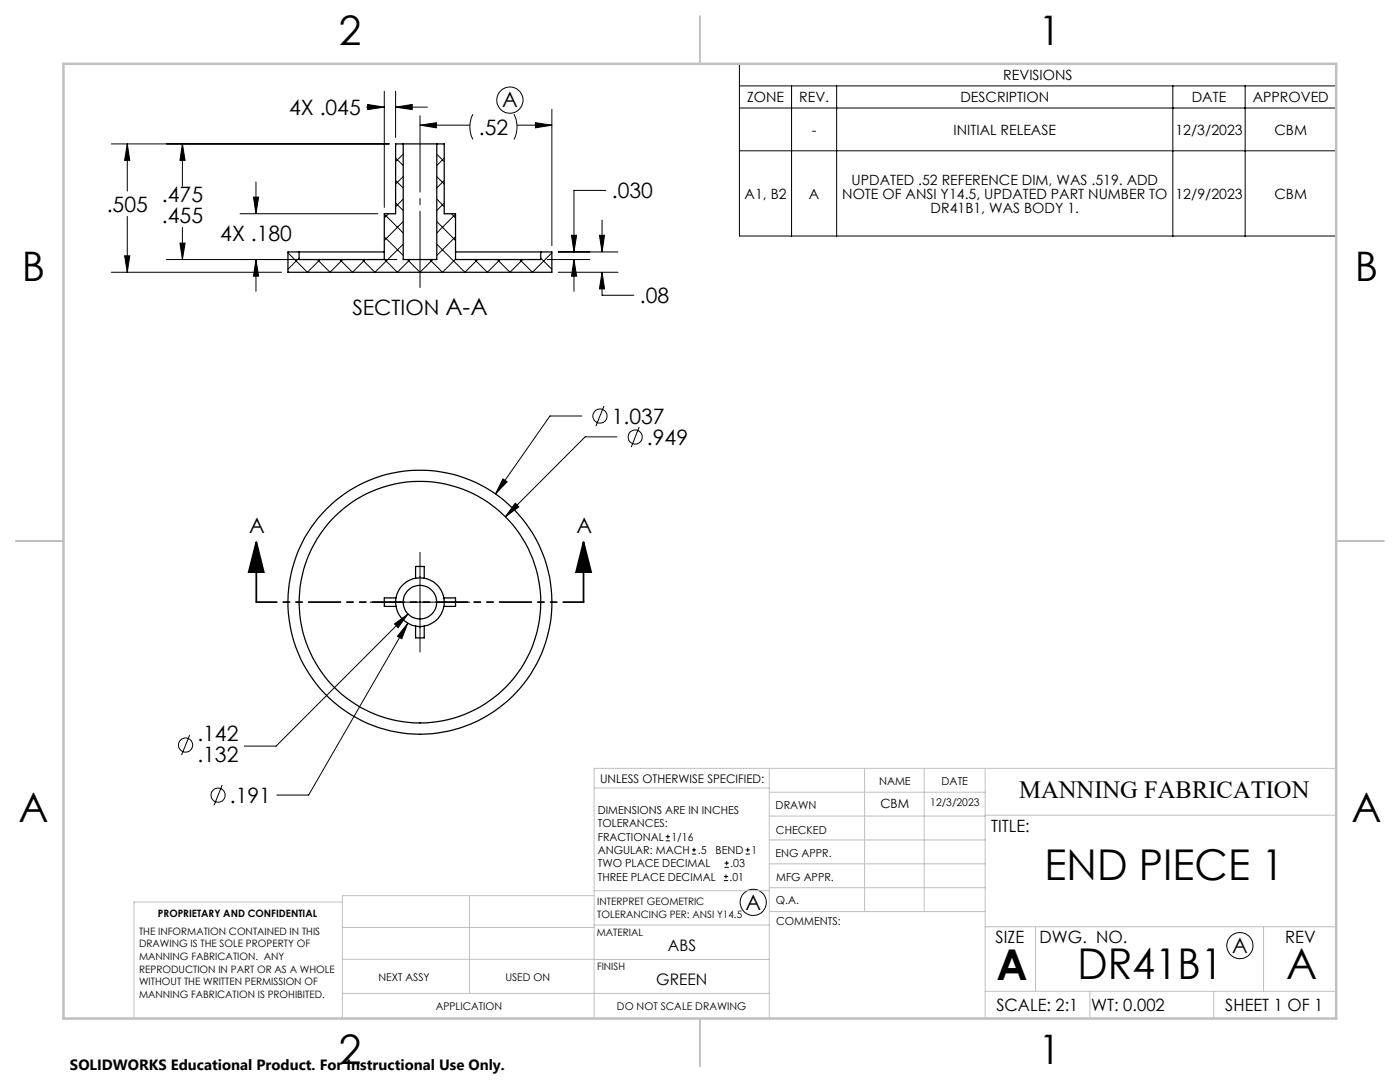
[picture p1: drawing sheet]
<svg xmlns="http://www.w3.org/2000/svg" width="279mm" height="216mm" viewBox="0 0 279 216" stroke-linecap="round" stroke-linejoin="round" font-family="sans-serif">
<g fill="none" stroke="#000" stroke-width=".25">
<path d="M80.5 28.7h6.7M80.5 28.7h-1.5v14h-2.3v9.1h-17v-1.5M80.5 28.7v23.1h6.7v-23.1M87.2 28.7h1.5v14h2.2v9.1h17v-1.5M59.7 50.3h17M59.7 50.3h-2.2v4h52.6v-4h-2.2M90.9 50.3h17M79 119.3h-2.3v1.7h2.3M82.9 115.4v-2.4h1.8v2.4M88.6 119.3h2.3v1.7h-2.3M82.9 124.9v2.4h1.8v-2.4"/>
<circle cx="83.8" cy="120.2" r="4.9"/>
<circle cx="83.8" cy="120.1" r="24.1"/>
<circle cx="83.8" cy="120.2" r="26.3"/>
<circle cx="83.8" cy="120.2" r="3.3"/>
</g>
<g fill="none" stroke="#000" stroke-width=".2">
<path d="M76.7 18.2v23.2M79 18.2v9.2M147.6 12.7h119.1v34.4h-119.1zM147.6 17.1h119.1M158 17.1v30M167 17.1v30M234.1 17.1v30M248.5 17.1v30M22.2 28.7h55.5M25.4 28.7l.5 3.3h-1zM25.4 28.7v9.4M36.4 28.7l.5 3.3h-1z"/>
<path d="M36.4 28.7v8.4M50.6 39.3h1l-.5 3.4zM51.1 36.3v6.4M73.2 21.4h3.5M73.4 20.8l3.3 .6-3.3 .5zM79 21.4l3.3-.6v1.1zM79 36l1.5 1.5M79 31.5l1.5 1.5M79 21.4h6.3M80.5 30.8l-1.5 1.4M80.5 35.2l-1.5 1.5M80.5 39.7l-1.5 1.5"/>
<path d="M83.8 25l3.3-.5v1zM83.8 25h10M87.2 39.7l1.5 1.5M87.2 35.2l1.5 1.5M87.2 30.8l1.5 1.4M88.7 31.5l-1.5 1.5M88.7 36l-1.5 1.5M94.4 22.8a5.6 5.6 0 0 0 0 5M102.6 22.8a5.6 5.6 0 0 1 0 5M103.2 25h6.9M106.9 24.5l3.2 .5-3.2 .5zM110.1 21.8v27.2"/>
<path d="M120.9 38h-6.4v12.3M147.6 21.6h119.1M147.6 30.1h119.1M22.2 54.3h34M24.9 51h1l-.5 3.3zM25.4 43.2v11.1M33.2 51.8h46M35.9 48.5h1l-.5 3.3zM36.4 45.4v6.4M47.9 42.7h27.5M51.1 51.8l.5 3.3h-1zM51.1 51.8v6.3"/>
<path d="M57.5 50.4l3.8 3.9 2.6-2.5M59.7 51.5l-2.2 2.2M63.3 51.8l2.6 2.5 2.5-2.5M67.8 51.8l2.5 2.5 2.6-2.5M76.7 51.7l2.6 2.6 2.5-2.5M76.7 47.2l3.8 3.8M76.7 42.7l3.8 3.8M77.5 42.7l-.8 .8M79 40.5l1.5 1.5M80.5 44.2l-3.8 3.8M80.5 48.7l-5.7 5.6-2.5-2.5M81.3 51.8l2.5 2.5 2.6-2.5"/>
<path d="M87.2 48.7l5.6 5.6 2.5-2.5M87.2 44.2l3.7 3.8M88.7 40.5l-1.5 1.5M90.1 42.7l.8 .8M90.9 42.7l-3.7 3.8M90.9 47.2l-3.7 3.8M90.9 51.7l-2.6 2.6-2.5-2.5M94.7 51.8l2.6 2.5 2.5-2.5M99.2 51.8l2.6 2.5 2.5-2.5M107.9 51.5l2.2 2.2M109.2 51.8h8.5M110.1 50.4l-3.8 3.9-2.6-2.5"/>
<path d="M111.4 50.3h11.9M111.4 54.3h11.9M114.1 47h1l-.6 3.3zM114.5 51.8l.6 3.3h-1zM114.5 51.8v6.3M119.6 47h1l-.4 3.3zM120.2 54.3l.4 3.3h-1zM120.2 54.3v4.6h6.3M120.2 43.9v6.4M100.4 95.6l.8 .5-2.3 2.5zM116.1 83h-6.4l-10.8 15.6M120.5 81l-1.6 4"/>
<path d="M123.1 87.2h-6.3l-15.9 15.9M127.6 85.2l-1.6 4M83.8 110.2v19.9M102.8 100.4l.7 .7-2.6 2zM73.9 120.2h19.8M78.7 124.5l2.7-2-2 2.7zM81.4 124.4l-1.2 3.1-.9-.5zM81.4 124.4l-19.8 34.2h-6.4M81.4 122.5l-26.3 26.4h-6.3M37.9 146.6l-1.7 4.1M44.3 156.6l-1.6 4.1M132.9 167.8h.8"/>
<path d="M132.9 166.9h.8M133.3 166.5v.9M138.1 170.4h.8M138.1 169.6h.8M138.5 169.2v.8M144.5 175.7h.8M144.5 174.9h.8M144.6 173.1h.9M144.6 172.2h.9M144.9 174.5v.8M145 171.8v.8M148.8 170.4h.8"/>
<path d="M148.8 169.6h.8M149.2 169.2v.8"/>
<circle cx="101.8" cy="20" r="2.61"/>
<circle cx="119.7" cy="83" r="1.41"/>
<circle cx="126.8" cy="87.2" r="1.4"/>
<circle cx="37" cy="148.7" r="1.41"/>
<circle cx="43.5" cy="158.7" r="1.42"/>
<circle cx="150.3" cy="180" r="2.61"/>
<circle cx="247.5" cy="188.7" r="2.6"/>
</g>
<path d="M51.2 108.2l1.4 6h-3zM51.2 108.2v12M116.5 108.2l1.5 6h-3zM116.5 108.2v12" fill="none" stroke="#000" stroke-width=".35"/>
<path d="M83.8 58.1v-35.8" fill="none" stroke="#000" stroke-width=".2" stroke-dasharray="15.2 1.3 1.3 1.3" stroke-dashoffset="-.7"/>
<path d="M116.5 120.1h-65.3" fill="none" stroke="#000" stroke-width=".35" stroke-dasharray="6.3 1.3 1.3 1.3 1.3 1.3" stroke-dashoffset="2.3"/>
<g fill="none" stroke="#c0c0c0" stroke-width=".2">
<path d="M118.6 157.2h34.9M153.5 153.3v49.9M153.5 158.1h43.1M172.5 153.3v28.6M184.4 153.3v28.6M196.6 153.3v49.9M266.7 153.3h-148.1v49.9M68.3 180h-41.6v23.2M93.7 178.7v19.5M118.6 178.7h-50.3v24.5M118.6 177.7h35M153.5 167.6h43.1"/>
<path d="M153.5 162.8h43.1M153.5 172.4h43.1M153.5 177.1h43.1M196.6 162.7h70.1M68.3 198.2h85.2M68.3 191.4l85.2 .1M68.3 185.1h50.3M118.6 184.6h35M153.6 181.9h43M196.6 197.8h70.1M196.6 184.9h70.1M206.7 184.9v12.9"/>
<path d="M217.5 197.8v5.4M242.2 197.8v5.4M252.2 184.9v12.9"/>
</g>
<path d="M139.7 3.2v9.5M3.1 107.9h9.6M266.7 107.9h9.5M139.7 203.2v9.6" fill="none" stroke="#c0c0c0" stroke-width=".25"/>
<path d="M12.7 12.7h254v190.5h-254z" fill="none" stroke="#c0c0c0" stroke-width=".5"/>
<g fill="#000">
<path d="M102.8 100.4l-1.9 2.7 2.6-2zM100.4 95.6l-1.5 3 2.3-2.5zM78.7 124.5l.7 .7 2-2.7zM81.4 124.4l-2.1 2.6 .9 .5zM119.6 47h1l-.4 3.3zM120.2 54.3l.4 3.3h-1zM114.1 47h1l-.6 3.3zM114.5 51.8l.6 3.3h-1zM73.4 20.8l3.3 .6-3.3 .5zM79 21.4l3.3-.6v1.1zM50.6 39.3h1l-.5 3.4zM51.1 51.8l.5 3.3h-1zM25.4 28.7l.5 3.3h-1zM24.9 51h1l-.5 3.3zM36.4 28.7l.5 3.3h-1zM35.9 48.5h1l-.5 3.3zM83.8 25l3.3-.5v1zM106.9 24.5l3.2 .5-3.2 .5z"/>
<path d="M116.5 108.2l1.5 6h-3zM51.2 108.2l1.4 6h-3z"/>
</g>
<g font-size="8.5">
<text x="208.5" y="175.6">END PIECE 1</text>
<text x="198.9" y="195.5">A</text>
<text x="215.1" y="195.4">DR41B1</text>
<text x="256.7" y="195.4">A</text>
</g>
<g font-size="8.1">
<text x="67.6" y="8.9">2</text>
<text x="207.3" y="8.9">1</text>
<text x="4.4" y="56.2">B</text>
<text x="270.4" y="56.2">B</text>
<text x="3.7" y="164.1">A</text>
<text x="269.7" y="164.1">A</text>
<text x="67.6" y="212.4">2</text>
<text x="207.3" y="212.4">1</text>
</g>
<text font-size="4.9" x="203.4" y="159.3">MANNING FABRICATION</text>
<g font-size="4.2">
<text x="57.7" y="22.9">4X .045</text>
<text x="100.2" y="21.4">A</text>
<text x="95.6" y="26.9">.52</text>
<text x="32.3" y="40.3">.475</text>
<text x="122.1" y="39.6">.030</text>
<text x="21.3" y="42.3">.505</text>
<text x="32.3" y="44.4">.455</text>
<text x="44" y="48">4X .180</text>
<text x="70.3" y="62.8">SECTION A-A</text>
<text x="127.7" y="60.5">.08</text>
<text x="122.1" y="84.6">1.037</text>
<text x="129.1" y="88.7">.949</text>
<text x="49.7" y="106.3">A</text>
<text x="115" y="106.3">A</text>
<text x="39.4" y="147.9">.142</text>
<text x="39.4" y="152">.132</text>
<text x="45.9" y="160.2">.191</text>
<text x="148.8" y="181.6">A</text>
<text x="245.9" y="190.2">A</text>
</g>
<g font-size="3.4">
<text x="197.8" y="166">TITLE:</text>
<text x="198.7" y="188.1">SIZE</text>
<text x="207.5" y="188.1">DWG. NO.</text>
<text x="256.5" y="188.2">REV</text>
<text x="198.8" y="201.7">SCALE: 2:1</text>
<text x="217.7" y="201.8">WT: 0.002</text>
<text x="244.5" y="201.7">SHEET 1 OF 1</text>
</g>
<g font-size="3.2">
<text x="133.3" y="189.8">ABS</text>
<text x="131" y="196.6">GREEN</text>
</g>
<text font-size="3" x="14" y="213.5">SOLIDWORKS Educational Product. For Instructional Use Only.</text>
<g font-size="2.8">
<text x="200.2" y="16">REVISIONS</text>
<text x="149.1" y="20.4">ZONE</text>
<text x="159.5" y="20.4">REV.</text>
<text x="191.7" y="20.4">DESCRIPTION</text>
<text x="237.8" y="20.4">DATE</text>
<text x="250" y="20.4">APPROVED</text>
<text x="162" y="26.9">-</text>
<text x="190.3" y="26.9">INITIAL RELEASE</text>
<text x="234.6" y="26.9">12/3/2023</text>
<text x="254.3" y="26.9">CBM</text>
<text x="148.6" y="39.6">A1, B2</text>
<text x="161.4" y="39.6">A</text>
<text x="168.1" y="39.6">NOTE OF ANSI Y14.5, UPDATED PART NUMBER TO</text>
<text x="169.9" y="36.8">UPDATED .52 REFERENCE DIM, WAS .519. ADD</text>
<text x="234.6" y="39.6">12/9/2023</text>
<text x="254.4" y="39.6">CBM</text>
<text x="185.7" y="42.5">DR41B1, WAS BODY 1.</text>
</g>
<text font-size="2.5" x="175.7" y="161.3">CBM</text>
<text font-size="2.4" x="119.8" y="156.2">UNLESS OTHERWISE SPECIFIED:</text>
<g font-size="2.2">
<text x="154.8" y="161.4">DRAWN</text>
<text x="175.4" y="156.6">NAME</text>
<text x="187.9" y="156.7">DATE</text>
<text x="119.3" y="162.4">DIMENSIONS ARE IN INCHES</text>
<text x="119.3" y="165.1">TOLERANCES:</text>
<text x="119.3" y="167.8">FRACTIONAL</text>
<text x="134" y="167.8">1/16</text>
<text x="154.9" y="166.3">CHECKED</text>
<text x="119.3" y="173.1">TWO PLACE DECIMAL</text>
<text x="119.3" y="170.4">ANGULAR: MACH</text>
<text x="139.2" y="170.4">.5</text>
<text x="142.8" y="170.4">BEND</text>
<text x="145.8" y="173.1">.03</text>
<text x="150" y="170.4">1</text>
<text x="154.8" y="171">ENG APPR.</text>
<text x="119.3" y="175.7">THREE PLACE DECIMAL</text>
<text x="145.6" y="175.7">.01</text>
<text x="154.9" y="175.7">MFG APPR.</text>
<text x="154.9" y="180.4">Q.A.</text>
<text x="154.9" y="184.6">COMMENTS:</text>
</g>
<g font-size="2.1">
<text x="185.7" y="160.7">12/3/2023</text>
<text x="75.5" y="195.7">NEXT ASSY</text>
<text x="100.9" y="195.7">USED ON</text>
<text x="86.9" y="201.5">APPLICATION</text>
<text x="123.1" y="201.6">DO NOT SCALE DRAWING</text>
</g>
<g font-size="2">
<text x="31.5" y="182.9">PROPRIETARY AND CONFIDENTIAL</text>
<text x="119.2" y="180.6">INTERPRET GEOMETRIC</text>
<text x="119.2" y="183.1">TOLERANCING PER: ANSI Y14.5</text>
<text x="27.8" y="186.5">THE INFORMATION CONTAINED IN THIS</text>
<text x="27.8" y="189">DRAWING IS THE SOLE PROPERTY OF</text>
<text x="27.8" y="191.6">MANNING FABRICATION. ANY</text>
<text x="119.1" y="186.7">MATERIAL</text>
<text x="27.8" y="194.1">REPRODUCTION IN PART OR AS A WHOLE</text>
<text x="27.8" y="196.6">WITHOUT THE WRITTEN PERMISSION OF</text>
<text x="119.1" y="193.5">FINISH</text>
<text x="27.8" y="199.1">MANNING FABRICATION IS PROHIBITED.</text>
</g>
</svg>
